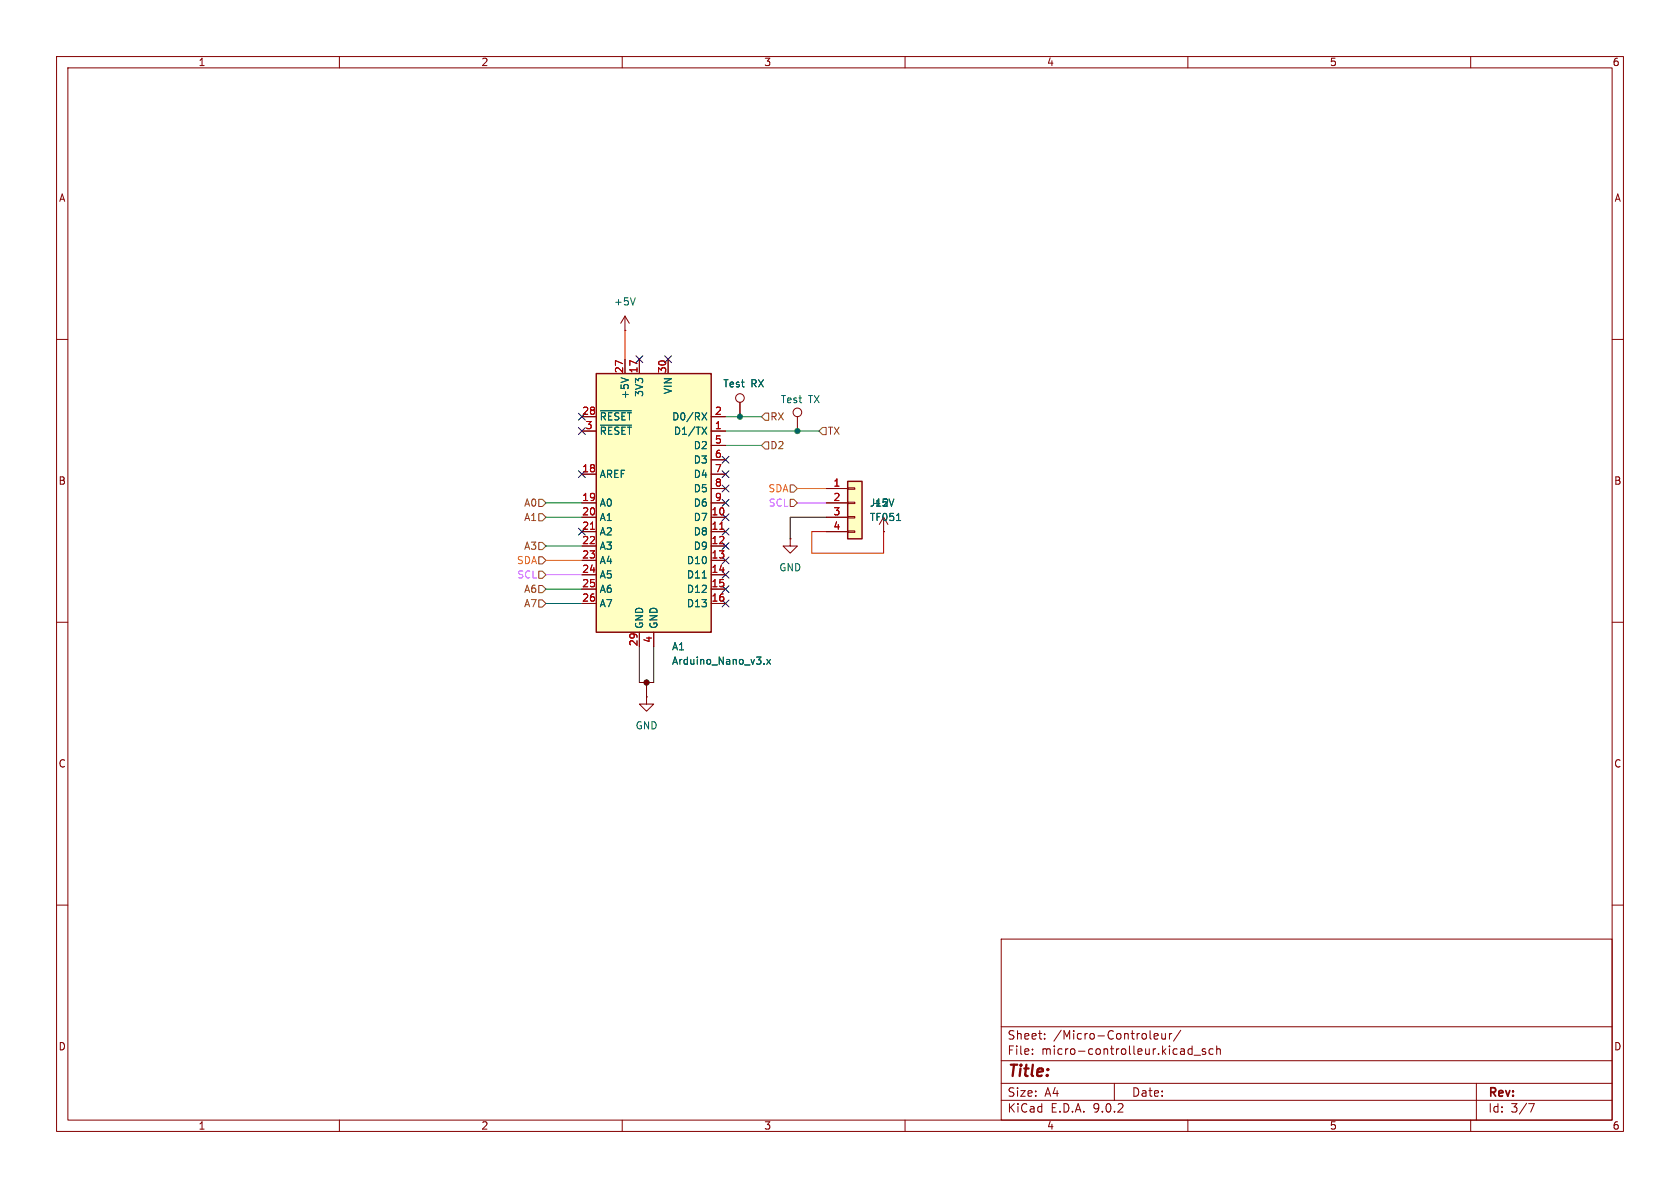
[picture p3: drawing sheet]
<svg xmlns="http://www.w3.org/2000/svg" width="297mm" height="210mm" viewBox="0 0 297 210" stroke-linecap="round" stroke-linejoin="round" font-family="sans-serif">
<g fill="none" stroke="#840000" stroke-width=".18">
<path d="M10 10h277v190h-277zM12 12h273v186h-273zM60 10v2M110 10v2M160 10v2M210 10v2M260 10v2M10 60h2M130.8 71.1v2.6M285 60h2M139.7 95.3v1.2h1.3l-1.3 1.3-1.3-1.3h1.3M139.7 95.3h.1"/>
<path d="M10 110h2M285 110h2M114.3 123.2v1.3h1.3l-1.3 1.2-1.3-1.2h1.3M114.3 123.2h.1M10 160h2M177 166h108v32h-108zM285 160h2M60 198v2M110 198v2M160 198v2M177 194.5h108M177 191.5h108"/>
<path d="M177 187.5h108M177 181.5h108M182.5 186.3v.1M182.5 185.5v.1M184.7 183.6v.1M184.7 182.8v.1M197 191.5v3M204 183.2l.7-.1v-.3l-.5-.1-.2 .2 .1 .7h.6M205.4 182.7l.1 .9 .3 .1 .2-.1M206 182.7v1M206.7 182.7v1M207.2 182.7l-.3 .1-.2 .2"/>
<path d="M208.7 182.1l-1.2 2M210 198v2M210.1 186.3l.2 .1 .4-.1M210.7 184.9v1.5M210.7 185.5l-.4-.1-.2 .1M211.1 186.5h1.1M213.1 185.5l-.4-.1-.2 .2 .1 .2 .5 .2v.3h-.6M214.5 185.5l-.5-.1-.3 .3v.4l.2 .2h.6M215.1 185.5l.2-.1 .4 .1v.9M215.1 184.9v1.5M260 198v2M261 191.5v6.5"/>
<path d="M270.2 195.1h1l-.6 1.5"/>
<circle cx="130.8" cy="70.4" r=".76"/>
</g>
<path d="M105.4 66h20.3v45.8h-20.3z" fill="#ffffc2"/>
<path d="M105.4 66h20.3v45.8h-20.3z" fill="none" stroke="#840000" stroke-width=".25"/>
<g fill="none" stroke="#840000" stroke-width=".18">
<path d="M110.5 58.4h.1M110.5 55.9v2.5M110.5 55.9l-.8 1.3M110.5 55.9l.8 1.3M102.9 73.7h2.5M102.9 76.2h2.5M110.5 63.5v2.5M113 63.5v2.5M118.1 63.5v2.5M125.7 73.7h2.6M125.7 76.2h2.6M125.7 78.7h2.6"/>
<path d="M141 73.7v2.5M102.9 83.8h2.5M102.9 88.9h2.5M102.9 91.4h2.5M102.9 94h2.5M102.9 96.5h2.5M102.9 99.1h2.5M125.7 81.3h2.6M125.7 83.8h2.6M125.7 86.4h2.6M125.7 88.9h2.6M125.7 91.4h2.6"/>
<path d="M125.7 94h2.6M125.7 96.5h2.6M125.7 99.1h2.6M102.9 101.6h2.5M102.9 104.1h2.5M102.9 106.7h2.5M113 111.8v2.5M115.6 111.8v2.5M125.7 101.6h2.6M125.7 104.1h2.6M125.7 106.7h2.6"/>
<circle cx="141" cy="72.9" r=".76"/>
</g>
<path d="M112.3 52.6l-.4 1.3M106.1 72.6h5.5M106.1 75.2h5.5M109.8 66.8l1.3 .4M124.1 73l.8 1.2M124.1 75.5l.8 1.3M124.9 73l-.8 1.2M124.9 75.5l-.8 1.3M124.2 102.2h.7M135.1 117.3v.1M135.6 116.6l.6 .8M136.2 116.6l-.6 .8" fill="none" stroke="#006464" stroke-width=".18"/>
<path d="M104.4 93.6h.7M127.2 93.6h.8" fill="none" stroke="#a90000" stroke-width=".18"/>
<path d="M149.9 85.1h2.5v10.2h-2.5z" fill="#ffffc2"/>
<path d="M149.9 85.1h2.5v10.2h-2.5z" fill="none" stroke="#840000" stroke-width=".25"/>
<g fill="none" stroke="#840000" stroke-width=".18">
<path d="M102.9 73.7h2.5M102.9 76.2h2.5M110.5 63.5v2.5M113 63.5v2.5M118.1 63.5v2.5M125.7 73.7h2.6M125.7 76.2h2.6M125.7 78.7h2.6M130.8 71.1v2.6M102.9 88.9h2.5M102.9 91.4h2.5M102.9 94h2.5"/>
<path d="M102.9 83.8h2.5M102.9 96.5h2.5M102.9 99.1h2.5M125.7 86.4h2.6M125.7 88.9h2.6M125.7 91.4h2.6M125.7 94h2.6M125.7 81.3h2.6M125.7 83.8h2.6M125.7 96.5h2.6M125.7 99.1h2.6M146 86.4h3.9"/>
<path d="M146 88.9h3.9M146 91.4h3.9M146 94h3.9M149.9 86.2h1.2v.3h-1.2zM149.9 88.8h1.2v.2h-1.2zM149.9 91.3h1.2v.3h-1.2zM149.9 93.9h1.2v.2h-1.2zM156.2 94h.1M156.2 91.4v2.6M102.9 101.6h2.5M102.9 104.1h2.5M102.9 106.7h2.5"/>
<path d="M113 111.8v2.5M115.6 111.8v2.5M125.7 101.6h2.6M125.7 104.1h2.6M125.7 106.7h2.6"/>
</g>
<g fill="none" stroke="#006464" stroke-width=".18">
<path d="M106.1 72.6h5.5M106.1 75.2h5.5M109.8 66.8l1.3 .4M124.1 73l.8 1.2M124.1 75.5l.8 1.3M124.9 73l-.8 1.2M124.9 75.5l-.8 1.3M158 88.2l-.4 1.3M158.5 92h.7M124.2 102.2h.7M135.1 117.3v.1M135.6 116.6l.6 .8"/>
<path d="M136.2 116.6l-.6 .8"/>
</g>
<path d="M134.6 78.7l.7-.6h.6v1.3h-.6zM134.6 73.7l.7-.7h.6v1.3h-.6zM145.4 75.6h.6v1.2h-.6l-.6-.6zM95.2 95.9h.7l.6 .6-.6 .7h-.7zM95.2 88.3h.7l.6 .6-.6 .6h-.7zM95.2 90.8h.7l.6 .6-.6 .7h-.7zM95.2 98.4h.7l.6 .7-.6 .6h-.7zM139.7 85.7h.6l.7 .7-.7 .6h-.6zM139.7 88.3h.6l.7 .6-.7 .6h-.6zM95.2 103.5h.7l.6 .6-.6 .7h-.7zM95.2 106h.7l.6 .7-.6 .6h-.7zM95.2 101h.7l.6 .6-.6 .6h-.7z" fill="none" stroke="#725600" stroke-width=".18"/>
<path d="M146 91.4h-6.3v3.9M113 114.3v6.4h2.6v-6.4M114.3 120.7v2.5" fill="none" stroke="#000" stroke-width=".18"/>
<path d="M128.3 73.7h6.3M128.3 78.7h6.3M128.3 76.2h16.5M96.5 88.9h6.4M96.5 96.5h6.4M96.5 91.4h6.4M96.5 106.7h6.4M96.5 104.1h6.4" fill="none" stroke="#009600" stroke-width=".18"/>
<path d="M110.5 58.4v5.1M146 94h-2.5v3.8h12.7v-3.8" fill="none" stroke="#f30000" stroke-width=".18"/>
<path d="M96.5 99.1h6.4M141 86.4h5" fill="none" stroke="#ff7315" stroke-width=".18"/>
<path d="M141 88.9h5M96.5 101.6h6.4" fill="none" stroke="#cb5dff" stroke-width=".18"/>
<g fill="none" stroke="#000084" stroke-width=".18">
<path d="M102.3 73.1l1.2 1.2M102.3 75.6l1.2 1.2M103.5 73.1l-1.2 1.2M103.5 75.6l-1.2 1.2M112.4 62.9l1.2 1.2M113.6 62.9l-1.2 1.2M117.5 62.9l1.2 1.2M118.7 62.9l-1.2 1.2M102.3 83.2l1.2 1.2M102.3 93.4l1.2 1.2M103.5 83.2l-1.2 1.2M103.5 93.4l-1.2 1.2"/>
<path d="M127.7 85.8l1.2 1.2M127.7 88.3l1.2 1.2M127.7 90.8l1.2 1.2M127.7 83.2l1.2 1.2M127.7 95.9l1.2 1.2M127.7 93.4l1.2 1.2M127.7 98.5l1.2 1.2M127.7 80.7l1.2 1.2M128.9 85.8l-1.2 1.2M128.9 88.3l-1.2 1.2M128.9 90.8l-1.2 1.2M128.9 83.2l-1.2 1.2"/>
<path d="M128.9 95.9l-1.2 1.2M128.9 93.4l-1.2 1.2M128.9 98.5l-1.2 1.2M128.9 80.7l-1.2 1.2M127.7 106.1l1.2 1.2M127.7 101l1.2 1.2M127.7 103.5l1.2 1.2M128.9 106.1l-1.2 1.2M128.9 101l-1.2 1.2M128.9 103.5l-1.2 1.2"/>
</g>
<path d="M104.4 93.6h.7M127.2 93.6h.8" fill="none" stroke="#a90000" stroke-width=".18"/>
<g fill="#009600" stroke="#009600" stroke-width=".18">
<circle cx="130.8" cy="73.7" r=".46"/>
<circle cx="141" cy="76.2" r=".46"/>
</g>
<circle cx="114.3" cy="120.7" r=".46" fill="#000" stroke="#000" stroke-width=".18"/>
<text font-size="2.8" fill="#840000" x="178" y="190.9">Title:</text>
<g font-size="2.1" fill="#840000">
<text x="178" y="184">Sheet:</text>
<text x="186.2" y="184">/Micro-Controleur/</text>
<text x="178" y="186.7">File:</text>
<text x="184.1" y="186.7">micro-controlleur.kicad_sch</text>
<text x="178" y="196.9">KiCad</text>
<text x="178" y="194.1">Size:</text>
<text x="184.7" y="194.1">A4</text>
<text x="185.7" y="196.9">E.D.A.</text>
<text x="193.3" y="196.9">9.0.2</text>
<text x="200" y="194.1">Date:</text>
<text x="263" y="194.3">Rev:</text>
<text x="263" y="196.9">Id:</text>
<text x="267.1" y="196.9">3/7</text>
</g>
<g font-size="1.8" fill="#840000">
<text x="35" y="11.9">1</text>
<text x="85" y="11.9">2</text>
<text x="135" y="11.9">3</text>
<text x="185" y="11.9">4</text>
<text x="235" y="11.9">5</text>
<text x="285" y="11.9">6</text>
<text x="10.3" y="35.9">A</text>
<text x="285.3" y="35.9">A</text>
<text x="10.3" y="85.9">B</text>
<text x="285.3" y="85.9">B</text>
<text x="10.3" y="135.9">C</text>
<text x="285.3" y="135.9">C</text>
<text x="10.3" y="185.9">D</text>
<text x="285.3" y="185.9">D</text>
<text x="35" y="199.9">1</text>
<text x="85" y="199.9">2</text>
<text x="135" y="199.9">3</text>
<text x="185" y="199.9">4</text>
<text x="235" y="199.9">5</text>
<text x="285" y="199.9">6</text>
</g>
<g font-size="1.8" fill="#006464">
<text x="108.5" y="54.2">+5V</text>
<text x="111.4" y="70.6" transform="rotate(-90 111.4 70.6)">+5V</text>
<text x="113.9" y="70.3" transform="rotate(-90 113.9 70.3)">3V3</text>
<text x="119" y="69.8" transform="rotate(-90 119 69.8)">VIN</text>
<text x="127.8" y="68.7">Test</text>
<text x="132.8" y="68.7">RX</text>
<text x="137.9" y="71.5">Test</text>
<text x="142.9" y="71.5">TX</text>
<text x="105.9" y="74.5">~{RESET}</text>
<text x="105.9" y="77.1">~{RESET}</text>
<text x="118.7" y="74.5">D0/RX</text>
<text x="119" y="77.1">D1/TX</text>
<text x="122.5" y="79.6">D2</text>
<text x="122.5" y="82.1">D3</text>
<text x="105.9" y="84.7">AREF</text>
<text x="105.9" y="89.8">A0</text>
<text x="122.5" y="84.7">D4</text>
<text x="122.5" y="87.2">D5</text>
<text x="122.5" y="89.8">D6</text>
<text x="153.7" y="89.8">J12</text>
<text x="154.2" y="89.8">+5V</text>
<text x="105.9" y="92.3">A1</text>
<text x="105.9" y="94.8">A2</text>
<text x="122.5" y="92.3">D7</text>
<text x="122.5" y="94.8">D8</text>
<text x="153.7" y="92.3">TF051</text>
<text x="105.9" y="97.4">A3</text>
<text x="105.9" y="99.9">A4</text>
<text x="121.3" y="99.9">D10</text>
<text x="122.5" y="97.4">D9</text>
<text x="137.7" y="101.2">GND</text>
<text x="105.9" y="102.5">A5</text>
<text x="105.9" y="105">A6</text>
<text x="105.9" y="107.5">A7</text>
<text x="121.3" y="102.5">D11</text>
<text x="121.3" y="105">D12</text>
<text x="121.3" y="107.5">D13</text>
<text x="113.9" y="111.3" transform="rotate(-90 113.9 111.3)">GND</text>
<text x="116.4" y="111.3" transform="rotate(-90 116.4 111.3)">GND</text>
<text x="118.7" y="115.2">A1</text>
<text x="118.7" y="117.7">Arduino_Nano_v3.x</text>
<text x="112.3" y="129.1">GND</text>
</g>
<g font-size="1.8" fill="#a90000">
<text x="110.2" y="66.1" transform="rotate(-90 110.2 66.1)">27</text>
<text x="112.8" y="66.1" transform="rotate(-90 112.8 66.1)">17</text>
<text x="117.9" y="66.1" transform="rotate(-90 117.9 66.1)">30</text>
<text x="102.8" y="73.4">28</text>
<text x="103.4" y="75.9">3</text>
<text x="126.3" y="73.4">2</text>
<text x="126.3" y="75.9">1</text>
<text x="102.8" y="83.6">18</text>
<text x="126.3" y="78.5">5</text>
<text x="126.3" y="81">6</text>
<text x="126.3" y="83.6">7</text>
<text x="102.8" y="88.6">19</text>
<text x="126.3" y="86.1">8</text>
<text x="126.3" y="88.6">9</text>
<text x="147.2" y="86.1">1</text>
<text x="147.2" y="88.6">2</text>
<text x="102.8" y="91.2">20</text>
<text x="102.8" y="93.7">21</text>
<text x="125.7" y="91.2">10</text>
<text x="125.7" y="93.7">11</text>
<text x="147.2" y="91.2">3</text>
<text x="147.2" y="93.7">4</text>
<text x="102.8" y="96.3">22</text>
<text x="102.8" y="98.8">23</text>
<text x="102.8" y="101.3">24</text>
<text x="125.7" y="96.3">12</text>
<text x="125.7" y="98.8">13</text>
<text x="125.7" y="101.3">14</text>
<text x="102.8" y="103.9">25</text>
<text x="102.8" y="106.4">26</text>
<text x="125.7" y="103.9">15</text>
<text x="125.7" y="106.4">16</text>
<text x="115.3" y="113.7" transform="rotate(-90 115.3 113.7)">4</text>
<text x="112.8" y="114.3" transform="rotate(-90 112.8 114.3)">29</text>
</g>
<g font-size="1.8" fill="#725600">
<text x="136.1" y="74.5">RX</text>
<text x="146.2" y="77.1">TX</text>
<text x="136.1" y="79.6">D2</text>
<text x="92.6" y="89.8">A0</text>
<text x="92.6" y="92.3">A1</text>
<text x="92.6" y="97.4">A3</text>
<text x="92.6" y="105">A6</text>
<text x="92.6" y="107.5">A7</text>
</g>
<g font-size="1.8" fill="#ff7315">
<text x="135.7" y="87.2">SDA</text>
<text x="91.3" y="99.9">SDA</text>
</g>
<g font-size="1.8" fill="#cb5dff">
<text x="135.8" y="89.8">SCL</text>
<text x="91.3" y="102.5">SCL</text>
</g>
</svg>
